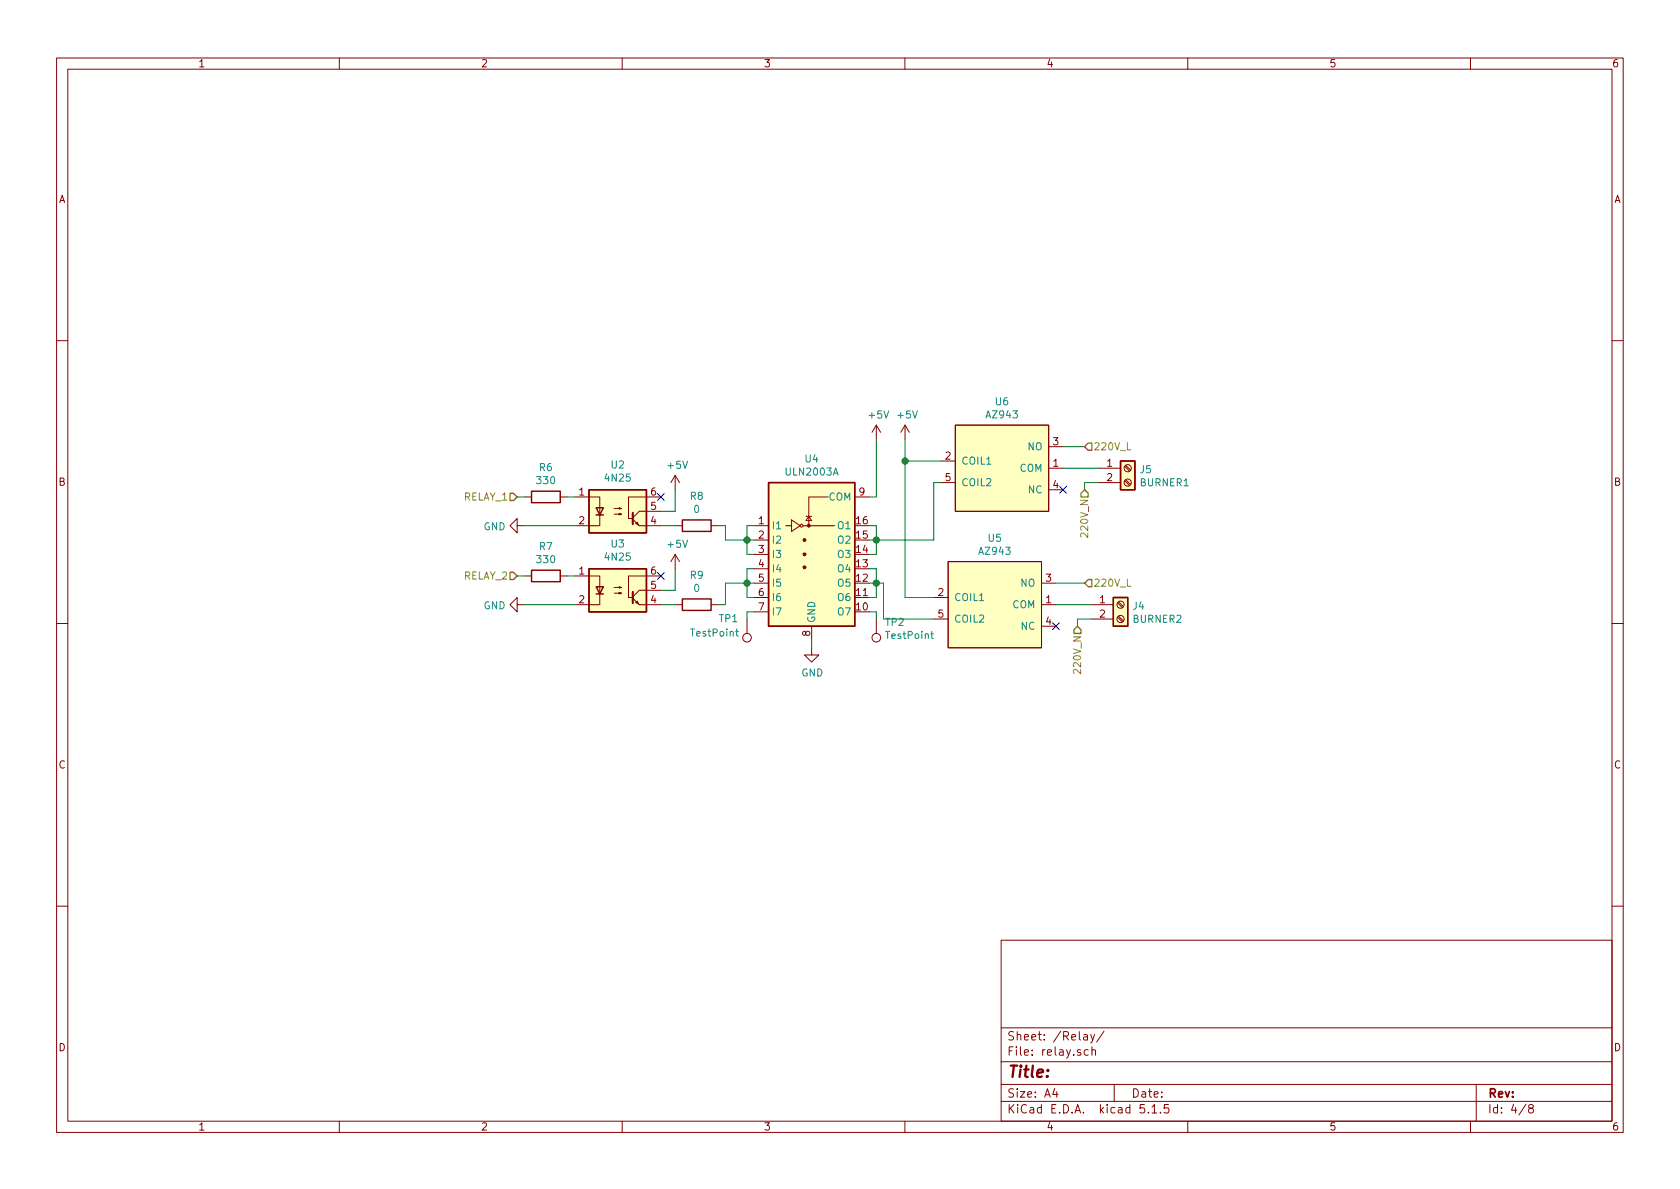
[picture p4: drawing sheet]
<svg xmlns="http://www.w3.org/2000/svg" width="297mm" height="210mm" viewBox="0 0 297 210" stroke-linecap="round" stroke-linejoin="round" font-family="sans-serif">
<g fill="none" stroke="#840000" stroke-width=".18">
<path d="M10 10.3h277v189.9h-277zM12 12.2h273v186.1h-273zM60 10.3v1.9M110 10.3v1.9M160 10.3v1.9M210 10.3v1.9M260 10.3v1.9M10 60.2h2M154.9 75.2v2.5M154.9 75.2l-.7 1.2M154.9 75.2l.8 1.2M160 75.2v2.5"/>
<path d="M160 75.2l-.7 1.2M160 75.2l.8 1.2M168.9 75.2h16.5v15.2h-16.5zM185.4 79h2.6M285 60.2h2M91.4 93v-1.3l-1.2 1.3 1.2 1.2v-1.2h1.3M92.7 87.9h1.3M99.1 87.9h1.2M101.6 87.9h4.4v5.1h-4.4M108.6 90.9h1.3l-.4 .2v-.3l.4 .1M108.6 89.9h1.3l-.4 .1v-.2l.4 .1M111.9 91.8l1.1 1.2h3.8"/>
<path d="M112.6 92.3l.3 .5-.5-.2zM116.8 87.9h-5.7v3.8h.7M116.8 90.4h-3.8l-1.1 1.2M119.4 84.1l-.8 1.2M119.4 84.1v2.5M119.4 98v2.6M119.4 84.1l.7 1.2M119.4 93h1.2M119.4 98l-.8 1.3M119.4 98l.7 1.3M125.7 93h1.3M133.3 93h2.6"/>
<path d="M133.3 95.5h2.6M133.3 98h2.6M138.9 93h1.1M140 91.9l1.5 1.1-1.5 1zM142 93h5.6M142.5 91.3h1M143 91.3l.5 .8h-1zM146.4 87.9h-3.4v5.1M151.1 87.9h2.6M166.4 81.5h2.5M166.4 85.3h2.5M167.6 99.3h16.5v15.2h-16.5z"/>
<path d="M185.4 82.8h2.6M185.4 86.6h2.6M194.3 82.8h3.8M194.3 85.3h3.8M198.9 85l.8 .8M198.9 82.5l.8 .8M199 84.8l.9 .9M199 82.3l.9 .8M10 110.3h2M91.4 106.9v-1.2l-1.2 1.2 1.2 1.3v-1.3h1.3M92.7 101.8h1.3M99.1 101.8h1.2"/>
<path d="M101.6 101.8h4.4v5.1h-4.4M108.6 104.9h1.3l-.4 .1v-.2l.4 .1M108.6 103.9h1.3l-.4 .1v-.2l.4 .1M111.9 105.8l1.1 1.1h3.8M112.4 106.5l.2-.2 .3 .5zM116.8 101.8h-5.7v3.9h.7M116.8 104.4h-3.8l-1.1 1.1M119.4 106.9h1.2M125.7 106.9h1.3M132.1 109.5v2.5M133.3 105.7h2.6M133.3 103.1h2.6"/>
<path d="M133.3 100.6h2.6M133.3 108.2h2.6M143.5 114.5v1.3h1.3l-1.3 1.3-1.3-1.3h1.3M143.5 110.7v2.6M154.9 109.5v2.5M165.1 109.5h2.5M165.1 105.7h2.5M184.1 106.9h2.6M184.1 103.1h2.6M184.1 110.7h2.6M193 106.9h3.8M193 109.5h3.8"/>
<path d="M197.6 109.1l.9 .9M197.6 106.6l.9 .8M197.8 109l.8 .8M197.8 106.4l.8 .9M285 110.3h2M10 160.2h2M177 166.3h108v32h-108zM285 160.2h2M60 198.3v1.9M110 198.3v1.9M160 198.3v1.9M177 194.8h108"/>
<path d="M177 191.8h108M177 187.8h108M177 181.8h108M186.5 192.5l-.4 1h1M186.8 193v1M191.6 183h.6l.1 .9M192.3 183.3l-.5 .1-.2 .2v.2l.2 .1 .5-.1M192.4 185.7l-.4-.1-.3 .3 .1 .6 .2 .1 .4-.1M192.8 182.9l.4 1M193.1 185.7a.37 .37 0 0 1 .6 .1v.8M193.1 185.1v1.5M193.5 182.9l-.4 1.4-.3 .1"/>
<path d="M195.2 182.3l-1.3 2M197 191.8v3M202.3 195.3h-.7l-.1 .7 .3-.1 .5 .1 .1 .2-.1 .5-.2 .1-.6-.1M203 196.7v.1M203.7 195.8l.4-.5v1.5M203.7 196.8h.8M205.2 196.7v.1M206.6 195.3h-.7l-.1 .7 .2-.1 .6 .1 .1 .2-.1 .5-.2 .1-.6-.1M210 198.3v1.9M260 198.3v1.9M261 191.8v6.5M269.8 195.2l-1.2 2"/>
<path d="M270.6 196l-.3-.2v-.2l.3-.3h.2l.3 .3-.1 .2-.6 .2a.48 .48 0 0 0-.1 .7l.3 .1 .4-.1a.48 .48 0 0 0-.2-.7"/>
<circle cx="141.7" cy="93" r=".25"/>
<circle cx="199.4" cy="82.8" r=".63"/>
<circle cx="199.4" cy="85.3" r=".63"/>
<circle cx="132.1" cy="112.8" r=".76"/>
<circle cx="154.9" cy="112.8" r=".76"/>
<circle cx="198.1" cy="106.9" r=".63"/>
<circle cx="198.1" cy="109.5" r=".63"/>
</g>
<g fill="none" stroke="#840000" stroke-width=".25">
<path d="M94 86.9h5.1v2h-5.1zM104.1 86.6h10.2v7.6h-10.2zM105.4 89.8h1.3l-.7 1.3zM105.4 91.1h1.3M120.6 91.9h5.1v2.1h-5.1zM135.9 85.3h15.2v25.4h-15.2zM198.1 81.5h2.6v5.1h-2.6zM94 100.8h5.1v2.1h-5.1zM104.1 100.6h10.2v7.6h-10.2zM105.4 103.8h1.3l-.7 1.2zM105.4 105h1.3M120.6 105.9h5.1v2h-5.1z"/>
<path d="M196.8 105.7h2.6v5h-2.6z"/>
</g>
<g fill="#ffffc2" stroke="#ffffc2" stroke-width=".18">
<path d="M104.1 100.6h10.2v7.6h-10.2z"/>
<path d="M104.1 86.6h10.2v7.6h-10.2z"/>
<path d="M168.9 75.2h16.5v15.2h-16.5z"/>
<path d="M198.1 81.5h2.6v5.1h-2.6z"/>
<path d="M196.8 105.7h2.6v5h-2.6z"/>
<path d="M167.6 99.3h16.5v15.2h-16.5z"/>
<path d="M135.9 85.3h15.2v25.4h-15.2z"/>
</g>
<path d="M111.9 90.7v2M111.9 104.6v2.1" fill="none" stroke="#840000" stroke-width=".36"/>
<path d="M130.1 111.7h.5M130.3 111.2v1.1l.3 .2M164.6 112.1h.4M164.7 111.7v1l.3 .2" fill="none" stroke="#008484" stroke-width=".18"/>
<g fill="#840000" stroke="#840000" stroke-width=".18">
<circle cx="142.2" cy="100.3" r=".25"/>
<circle cx="142.2" cy="98" r=".25"/>
<circle cx="142.2" cy="95.5" r=".25"/>
<circle cx="143" cy="93" r=".25"/>
</g>
<g fill="none" stroke="#008400" stroke-width=".18">
<path d="M154.9 77.7v10.2h-1.2M160 77.7v28h5.1M188 79h3.8M91.4 87.9h1.3M92.7 93h8.9M100.3 87.9h1.3M116.8 93h2.6M119.4 86.6v3.8h-2.6M127 93h1.3v2.5h5M133.3 93h-1.2v5h1.2M153.7 93h1.2v5h-1.2M160 81.5h6.4"/>
<path d="M166.4 85.3h-1.3v10.2h-11.4M188 82.8h6.3M194.3 85.3h-2.5v1.3M91.4 101.8h1.3M92.7 106.9h8.9M100.3 101.8h1.3M116.8 106.9h2.6M119.4 100.6v3.8h-2.6M133.3 103.1h-5v3.8h-1.3M133.3 108.2h-1.2v1.3M133.3 100.6h-1.2v5.1h1.2M143.5 113.3v1.2"/>
<path d="M153.7 108.2h1.2v1.3M153.7 100.6h1.2v5.1h-1.2M153.7 103.1h2.5v6.4h8.9M186.7 106.9h6.3M186.7 103.1h5.1M193 109.5h-2.5v1.2"/>
</g>
<path d="M192.4 78.4h.6v1.2h-.6l-.6-.6zM90.2 87.2h.6l.6 .7-.6 .6h-.6zM191.8 86.6l.6 .6v.7h-1.3v-.7zM90.2 101.2h.6l.6 .6-.6 .7h-.6zM190.5 110.7l.6 .7v.6h-1.2v-.6zM192.4 102.5h.6v1.3h-.6l-.6-.7z" fill="none" stroke="#848400" stroke-width=".25"/>
<g fill="#008400" stroke="#008400" stroke-width=".25">
<circle cx="154.9" cy="95.5" r=".51"/>
<circle cx="132.1" cy="103.1" r=".51"/>
<circle cx="132.1" cy="95.5" r=".51"/>
<circle cx="160" cy="81.5" r=".51"/>
<circle cx="154.9" cy="103.1" r=".51"/>
</g>
<path d="M116.2 87.3l1.2 1.2M117.4 87.3l-1.2 1.2M187.4 86l1.2 1.2M188.6 86l-1.2 1.2M116.2 101.2l1.2 1.3M117.4 101.2l-1.2 1.3M186.1 110.1l1.2 1.2M187.3 110.1l-1.2 1.2" fill="none" stroke="#000084" stroke-width=".18"/>
<text font-size="2.8" fill="#840000" x="178" y="190.5">Title:</text>
<g font-size="2.1" fill="#840000">
<text x="178" y="184">Sheet: /Relay/</text>
<text x="178" y="186.7">File: relay.sch</text>
<text x="178" y="196.9">KiCad E.D.A. kicad 5.1.5</text>
<text x="178" y="194.1">Size: A4</text>
<text x="200" y="194.1">Date:</text>
<text x="263" y="194.1">Rev:</text>
<text x="263" y="196.9">Id: 4/8</text>
</g>
<g font-size="1.8" fill="#840000">
<text x="35" y="11.9">1</text>
<text x="85" y="11.9">2</text>
<text x="135" y="11.9">3</text>
<text x="185" y="11.9">4</text>
<text x="235" y="11.9">5</text>
<text x="285" y="11.9">6</text>
<text x="10.4" y="35.9">A</text>
<text x="285.4" y="35.9">A</text>
<text x="167.2" y="81.3">2</text>
<text x="186.2" y="82.5">1</text>
<text x="186.2" y="78.7">3</text>
<text x="195.7" y="82.5">1</text>
<text x="10.4" y="85.9">B</text>
<text x="102.4" y="87.6">1</text>
<text x="115.1" y="87.6">6</text>
<text x="151.9" y="87.6">9</text>
<text x="167.2" y="85.1">5</text>
<text x="186.2" y="86.4">4</text>
<text x="195.7" y="85.1">2</text>
<text x="285.4" y="85.9">B</text>
<text x="102.4" y="92.7">2</text>
<text x="115.1" y="92.7">4</text>
<text x="115.1" y="90.2">5</text>
<text x="134.1" y="92.7">1</text>
<text x="134.1" y="95.2">2</text>
<text x="151.4" y="95.2">15</text>
<text x="151.4" y="92.7">16</text>
<text x="102.4" y="101.6">1</text>
<text x="115.1" y="101.6">6</text>
<text x="134.1" y="97.8">3</text>
<text x="134.1" y="100.3">4</text>
<text x="151.4" y="100.3">13</text>
<text x="151.4" y="97.8">14</text>
<text x="102.4" y="106.7">2</text>
<text x="115.1" y="106.7">4</text>
<text x="115.1" y="104.1">5</text>
<text x="134.1" y="102.9">5</text>
<text x="134.1" y="105.4">6</text>
<text x="134.1" y="107.9">7</text>
<text x="151.4" y="107.9">10</text>
<text x="151.4" y="105.4">11</text>
<text x="151.4" y="102.9">12</text>
<text x="165.9" y="105.4">2</text>
<text x="184.9" y="106.7">1</text>
<text x="184.9" y="102.9">3</text>
<text x="194.5" y="106.7">1</text>
<text x="143.3" y="112.5" transform="rotate(-90 143.3 112.5)">8</text>
<text x="165.9" y="109.2">5</text>
<text x="184.9" y="110.5">4</text>
<text x="194.5" y="109.2">2</text>
<text x="10.4" y="135.9">C</text>
<text x="285.4" y="135.9">C</text>
<text x="10.4" y="185.9">D</text>
<text x="285.4" y="185.9">D</text>
<text x="35" y="199.9">1</text>
<text x="85" y="199.9">2</text>
<text x="135" y="199.9">3</text>
<text x="185" y="199.9">4</text>
<text x="235" y="199.9">5</text>
<text x="285" y="199.9">6</text>
</g>
<g font-size="1.8" fill="#008484">
<text x="176" y="71.7">U6</text>
<text x="153.7" y="74">+5V</text>
<text x="158.8" y="74">+5V</text>
<text x="174.5" y="74">AZ943</text>
<text x="95.4" y="83.3">R6</text>
<text x="108.1" y="82.8">U2</text>
<text x="118.2" y="82.9">+5V</text>
<text x="142.4" y="81.8">U4</text>
<text x="169.9" y="82.2">COIL1</text>
<text x="180.3" y="83.4">COM</text>
<text x="181.8" y="79.6">NO</text>
<text x="201.6" y="83.7">J5</text>
<text x="95" y="85.6">330</text>
<text x="107.1" y="85.2">4N25</text>
<text x="122.1" y="88.4">R8</text>
<text x="139.1" y="84.1">ULN2003A</text>
<text x="146.5" y="88.5">COM</text>
<text x="169.9" y="86">COIL2</text>
<text x="181.8" y="87.2">NC</text>
<text x="201.7" y="86">BURNER1</text>
<text x="85.5" y="93.8">GND</text>
<text x="122.7" y="90.7">0</text>
<text x="136.4" y="93.6">I1</text>
<text x="148.3" y="93.6">O1</text>
<text x="174.8" y="95.8">U5</text>
<text x="95" y="99.6">330</text>
<text x="95.4" y="97.3">R7</text>
<text x="107.1" y="99.1">4N25</text>
<text x="108.1" y="96.8">U3</text>
<text x="118.2" y="96.9">+5V</text>
<text x="136.4" y="96.1">I2</text>
<text x="136.4" y="98.7">I3</text>
<text x="136.4" y="101.2">I4</text>
<text x="148.3" y="101.2">O4</text>
<text x="148.3" y="98.7">O3</text>
<text x="148.3" y="96.1">O2</text>
<text x="173.3" y="98.1">AZ943</text>
<text x="85.5" y="107.7">GND</text>
<text x="122.1" y="102.4">R9</text>
<text x="122.7" y="104.7">0</text>
<text x="136.4" y="103.8">I5</text>
<text x="136.4" y="106.3">I6</text>
<text x="148.3" y="106.3">O6</text>
<text x="148.3" y="103.8">O5</text>
<text x="168.7" y="106.3">COIL1</text>
<text x="179" y="107.6">COM</text>
<text x="180.5" y="103.8">NO</text>
<text x="200.4" y="107.8">J4</text>
<text x="122.3" y="112.6">TestPoint</text>
<text x="127.2" y="110">TP1</text>
<text x="136.4" y="108.8">I7</text>
<text x="144.1" y="110.2" transform="rotate(-90 144.1 110.2)">GND</text>
<text x="148.3" y="108.8">O7</text>
<text x="156.6" y="110.7">TP2</text>
<text x="156.8" y="113">TestPoint</text>
<text x="168.7" y="110.1">COIL2</text>
<text x="180.6" y="111.4">NC</text>
<text x="200.4" y="110.1">BURNER2</text>
<text x="141.7" y="119.6">GND</text>
</g>
<g font-size="1.8" fill="#848400">
<text x="193.3" y="79.6">220V_L</text>
<text x="82" y="88.5">RELAY_1</text>
<text x="192.4" y="94.5" transform="rotate(-90 192.4 94.5)">220V_N</text>
<text x="82" y="102.5">RELAY_2</text>
<text x="193.3" y="103.8">220V_L</text>
<text x="191.1" y="118.7" transform="rotate(-90 191.1 118.7)">220V_N</text>
</g>
</svg>
